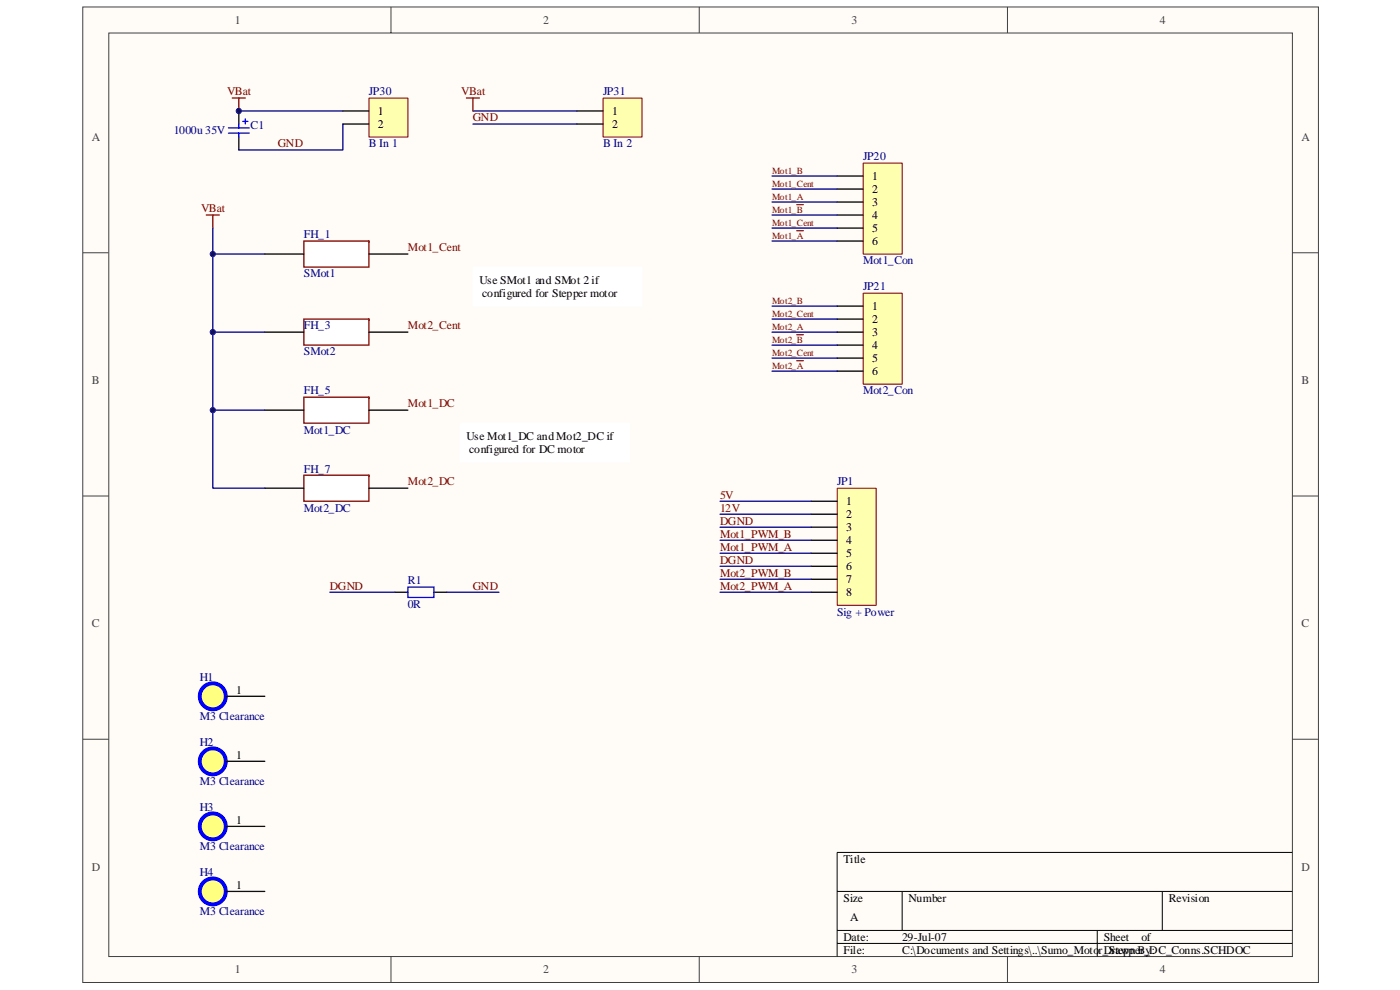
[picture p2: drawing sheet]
<svg xmlns="http://www.w3.org/2000/svg" width="420mm" height="297mm" viewBox="0 0 420 297" stroke-linecap="round" stroke-linejoin="round" font-family="sans-serif">
<path d="M24.9 2.1h370.8v292.7h-370.8z" fill="#fffcf8"/>
<path d="M24.8 2.1h370.9v292.7h-370.9z" fill="none" stroke="#404040" stroke-width=".3"/>
<path d="M32.7 9.9h355.2v277.1h-355.2z" fill="#fffcf8"/>
<g fill="none" stroke="#404040" stroke-width=".3">
<path d="M32.6 9.9h355.3v277.1h-355.3zM117.3 2.1v7.8M209.9 2.1v7.8M302.4 2.1v7.8M24.8 75.8h7.8M387.8 75.8h7.9M24.8 148.8h7.8M387.8 148.8h7.9M24.8 221.8h7.8M387.8 221.8h7.9M117.3 287v7.8M209.9 287v7.8"/>
<path d="M302.4 287v7.8"/>
</g>
<path d="M387.8 255.8h-136.6v31.2M251.2 267.5h136.6M251.2 279.2h136.6M270.8 267.5v11.7M329.3 279.2v7.8M348.8 267.5v11.7M251.2 283.1h136.6" fill="none" stroke="#000" stroke-width=".3"/>
<path d="M61.9 64.5h3.9M63.9 64.5v3.9" fill="none" stroke="#800000" stroke-width=".39"/>
<path d="M63.9 68.4v7.8h15.6" fill="none" stroke="#000080" stroke-width=".39"/>
<path d="M91.2 95.7v7.8h19.5v-7.8z" fill-rule="evenodd" fill="#fff" stroke="#800000" stroke-width=".39"/>
<path d="M79.5 99.7h11.7M110.7 99.7h11.7" fill="none" stroke="#000" stroke-width=".39"/>
<path d="M91.2 72.3v7.8h19.5v-7.8z" fill-rule="evenodd" fill="#fff" stroke="#800000" stroke-width=".39"/>
<path d="M79.5 76.2h11.7M110.7 76.2h11.7" fill="none" stroke="#000" stroke-width=".39"/>
<path d="M110.8 29.4h11.6v11.7h-11.6z" fill="#ffffb0"/>
<path d="M110.7 29.4h11.7v11.7h-11.7z" fill="none" stroke="#800000" stroke-width=".3"/>
<path d="M102.9 33.3h7.8M102.9 37.2h7.8" fill="none" stroke="#000" stroke-width=".39"/>
<path d="M71.7 33.3h31.2" fill="none" stroke="#000080" stroke-width=".39"/>
<path d="M69.7 29.4h3.9M71.7 29.4v3.9M239.1 61.4h2" fill="none" stroke="#800000" stroke-width=".39"/>
<path d="M259.1 49h11.7v27.2h-11.7z" fill="#ffffb0"/>
<path d="M259 48.9h11.8v27.3h-11.8z" fill="none" stroke="#800000" stroke-width=".3"/>
<path d="M251.2 52.8h7.8M251.2 56.7h7.8M251.2 60.6h7.8M251.2 64.5h7.8M251.2 68.4h7.8M251.2 72.3h7.8" fill="none" stroke="#000" stroke-width=".39"/>
<path d="M231.7 56.7h19.5M231.7 52.8h19.5M231.7 60.6h19.5M231.7 64.5h19.5M231.7 68.4h19.5M231.7 72.3h19.5" fill="none" stroke="#000080" stroke-width=".39"/>
<path d="M239.1 69.2h2M239.1 100.4h2" fill="none" stroke="#800000" stroke-width=".39"/>
<path d="M259.1 88h11.7v27.3h-11.7z" fill="#ffffb0"/>
<path d="M259 88h11.8v27.3h-11.8z" fill="none" stroke="#800000" stroke-width=".3"/>
<path d="M251.2 91.8h7.8M251.2 95.7h7.8M251.2 99.7h7.8M251.2 103.5h7.8M251.2 107.4h7.8M251.2 111.4h7.8" fill="none" stroke="#000" stroke-width=".39"/>
<path d="M231.7 95.7h19.5M231.7 91.8h19.5M231.7 99.7h19.5M231.7 103.5h19.5M231.7 107.4h19.5M231.7 111.4h19.5" fill="none" stroke="#000080" stroke-width=".39"/>
<path d="M239.1 108.2h2" fill="none" stroke="#800000" stroke-width=".39"/>
<path d="M91.2 119.2v7.8h19.5v-7.8z" fill-rule="evenodd" fill="#fff" stroke="#800000" stroke-width=".39"/>
<path d="M79.5 123.1h11.7M110.7 123.1h11.7" fill="none" stroke="#000" stroke-width=".39"/>
<path d="M91.2 142.6v7.8h19.5v-7.8z" fill-rule="evenodd" fill="#fff" stroke="#800000" stroke-width=".39"/>
<path d="M79.5 146.5h11.7M110.7 146.5h11.7" fill="none" stroke="#000" stroke-width=".39"/>
<path d="M63.9 99.7h15.6" fill="none" stroke="#000080" stroke-width=".39"/>
<path d="M251.3 146.5h11.7v35.1h-11.7z" fill="#ffffb0"/>
<path d="M251.3 146.5h11.7v35.1h-11.7z" fill="none" stroke="#800000" stroke-width=".3"/>
<path d="M243.4 150.4h7.8M243.4 154.3h7.8M243.4 158.2h7.8M243.4 162.1h7.8M243.4 166h7.8M243.4 169.9h7.8M243.4 173.8h7.8M243.4 177.7h7.8" fill="none" stroke="#000" stroke-width=".39"/>
<path d="M216.1 150.4h27.3M216.1 154.3h27.3M216.1 158.2h27.3M216.1 162.1h27.3M216.1 166h27.3M216.1 169.9h27.3M216.1 173.8h27.3M216.1 177.7h27.3" fill="none" stroke="#000080" stroke-width=".39"/>
<circle cx="63.9" cy="208.9" r="3.9" fill="#ffff80" stroke="#00f" stroke-width="1.2"/>
<path d="M67.8 208.9h11.7" fill="none" stroke="#000" stroke-width=".39"/>
<circle cx="63.9" cy="228.4" r="3.9" fill="#ffff80" stroke="#00f" stroke-width="1.2"/>
<path d="M67.8 228.4h11.7" fill="none" stroke="#000" stroke-width=".39"/>
<circle cx="63.9" cy="247.9" r="3.9" fill="#ffff80" stroke="#00f" stroke-width="1.2"/>
<path d="M67.8 247.9h11.7" fill="none" stroke="#000" stroke-width=".39"/>
<circle cx="63.9" cy="267.5" r="3.9" fill="#ffff80" stroke="#00f" stroke-width="1.2"/>
<path d="M67.8 267.5h11.7" fill="none" stroke="#000" stroke-width=".39"/>
<path d="M181 29.4h11.7v11.7h-11.7z" fill="#ffffb0"/>
<path d="M181 29.4h11.7v11.7h-11.7z" fill="none" stroke="#800000" stroke-width=".3"/>
<path d="M71.7 33.3v3.9M173.2 33.3h7.8M173.2 37.2h7.8M71.7 41.1v3.9M118.5 177.7h3.9M130.2 177.7h3.9" fill="none" stroke="#000" stroke-width=".39"/>
<path d="M102.9 37.2v7.8h-31.2M141.9 33.3h31.3M141.9 37.2h31.3M63.9 76.2v70.3h15.6M63.9 123.1h15.6M99 177.7h19.5M134.1 177.7h15.6" fill="none" stroke="#000080" stroke-width=".39"/>
<path d="M140 29.4h3.9M141.9 29.4v3.9" fill="none" stroke="#800000" stroke-width=".39"/>
<path d="M68.5 38.4h6.3M68.5 39.9h6.3M71.7 37.2v1.2M71.7 39.9v1.2M72.8 36.4h1.6M73.6 35.6v1.6M122.4 176.1h7.8v3.2h-7.8z" fill="none" stroke="#00f" stroke-width=".39"/>
<path d="M142 80.2h50.7v11.7h-50.7z" fill="#fff"/>
<path d="M142 80.2h50.7v11.7h-50.7z" fill="none" stroke="#fff" stroke-width=".3"/>
<path d="M138.1 127h50.7v11.7h-50.7z" fill="#fff"/>
<path d="M138 127h50.8v11.7h-50.8z" fill="none" stroke="#fff" stroke-width=".3"/>
<g fill="#000080" stroke="#000080" stroke-width=".3">
<circle cx="63.9" cy="123.1" r=".78"/>
<circle cx="63.9" cy="99.7" r=".78"/>
<circle cx="63.9" cy="76.2" r=".78"/>
<circle cx="71.7" cy="33.3" r=".78"/>
</g>
<g font-size="3.5" fill="#404040">
<text x="70.5" y="7.1">1</text>
<text x="163" y="7.1">2</text>
<text x="255.5" y="7.1">3</text>
<text x="348.1" y="7.1">4</text>
<text x="27.6" y="42.2">A</text>
<text x="390.6" y="42.2">A</text>
<text x="27.6" y="115.2">B</text>
<text x="390.6" y="115.2">B</text>
<text x="27.6" y="188.2">C</text>
<text x="390.6" y="188.2">C</text>
<text x="27.6" y="261.2">D</text>
<text x="390.6" y="261.2">D</text>
<text x="70.5" y="292">1</text>
<text x="163" y="292">2</text>
<text x="255.5" y="292">3</text>
<text x="348.1" y="292">4</text>
</g>
<g font-size="3.5" fill="#800000">
<text x="68.2" y="28.6">VBat</text>
<text x="138.4" y="28.6">VBat</text>
<text x="141.9" y="36.4">GND</text>
<text x="83.4" y="44.2">GND</text>
<text x="60.4" y="63.7">VBat</text>
<text x="122.4" y="75.4">Mot1_Cent</text>
<text x="122.4" y="98.8">Mot2_Cent</text>
<text x="122.4" y="122.3">Mot1_DC</text>
<text x="122.4" y="145.7">Mot2_DC</text>
<text x="216.1" y="149.6">5V</text>
<text x="216.1" y="153.5">12V</text>
<text x="216.1" y="161.3">Mot1_PWM_B</text>
<text x="216.1" y="157.4">DGND</text>
<text x="216.1" y="165.2">Mot1_PWM_A</text>
<text x="216.1" y="173">Mot2_PWM_B</text>
<text x="216.1" y="169.1">DGND</text>
<text x="99" y="176.9">DGND</text>
<text x="141.9" y="176.9">GND</text>
<text x="216.1" y="176.9">Mot2_PWM_A</text>
</g>
<g font-size="3.5" fill="#000080">
<text x="110.7" y="28.6">JP30</text>
<text x="181" y="28.6">JP31</text>
<text x="52.2" y="40.3">1000u 35V</text>
<text x="75.2" y="38.7">C1</text>
<text x="110.7" y="44.2">B In 1</text>
<text x="181" y="44.2">B In 2</text>
<text x="259" y="48.1">JP20</text>
<text x="91.2" y="71.5">FH_1</text>
<text x="91.2" y="83.2">SMot1</text>
<text x="259" y="79.3">Mot1_Con</text>
<text x="259" y="87.1">JP21</text>
<text x="91.2" y="98.8">FH_3</text>
<text x="91.2" y="106.7">SMot2</text>
<text x="91.2" y="118.4">FH_5</text>
<text x="259" y="118.4">Mot2_Con</text>
<text x="91.2" y="130.1">Mot1_DC</text>
<text x="91.2" y="141.8">FH_7</text>
<text x="251.2" y="145.7">JP1</text>
<text x="91.2" y="153.5">Mot2_DC</text>
<text x="122.4" y="175.3">R1</text>
<text x="122.4" y="182.4">0R</text>
<text x="251.2" y="184.7">Sig + Power</text>
<text x="60" y="204.2">H1</text>
<text x="60" y="215.9">M3 Clearance</text>
<text x="60" y="223.7">H2</text>
<text x="60" y="235.4">M3 Clearance</text>
<text x="60" y="243.2">H3</text>
<text x="60" y="255">M3 Clearance</text>
<text x="60" y="262.8">H4</text>
<text x="60" y="274.5">M3 Clearance</text>
</g>
<g font-size="3.5">
<text x="113.4" y="34.5">1</text>
<text x="183.7" y="34.5">1</text>
<text x="113.4" y="38.4">2</text>
<text x="183.7" y="38.4">2</text>
<text x="261.8" y="54">1</text>
<text x="261.8" y="57.9">2</text>
<text x="261.8" y="61.8">3</text>
<text x="261.8" y="65.7">4</text>
<text x="261.8" y="69.6">5</text>
<text x="261.8" y="73.5">6</text>
<text x="143.9" y="85.2">Use SMot1 and SMot 2 if</text>
<text x="144.7" y="89.1">configured for Stepper motor</text>
<text x="261.8" y="93">1</text>
<text x="261.8" y="96.9">2</text>
<text x="261.8" y="100.8">3</text>
<text x="261.8" y="104.7">4</text>
<text x="261.8" y="108.6">5</text>
<text x="261.8" y="112.5">6</text>
<text x="140" y="132">Use Mot1_DC and Mot2_DC if</text>
<text x="140.8" y="135.9">configured for DC motor</text>
<text x="254" y="151.5">1</text>
<text x="254" y="155.4">2</text>
<text x="254" y="159.3">3</text>
<text x="254" y="163.2">4</text>
<text x="254" y="167.1">5</text>
<text x="254" y="171">6</text>
<text x="254" y="174.9">7</text>
<text x="254" y="178.9">8</text>
<text x="70.9" y="208.1">1</text>
<text x="70.9" y="227.6">1</text>
<text x="70.9" y="247.1">1</text>
<text x="253.2" y="258.8">Title</text>
<text x="70.9" y="266.7">1</text>
<text x="253.2" y="270.6">Size</text>
<text x="272.7" y="270.6">Number</text>
<text x="350.8" y="270.6">Revision</text>
<text x="255.1" y="276.4">A</text>
<text x="253.2" y="282.3">Date:</text>
<text x="253.2" y="286.2">File:</text>
<text x="270.8" y="286.2">C:\Documents and Settings\..\Sumo_Motor_Stepper_DC_Conns.SCHDOC</text>
<text x="270.8" y="282.3">29-Jul-07</text>
<text x="331.3" y="286.2">Drawn By:</text>
<text x="331.3" y="282.3">Sheet</text>
<text x="342.6" y="282.3">of</text>
</g>
<g font-size="2.8" fill="#800000">
<text x="231.7" y="52.2">Mot1_B</text>
<text x="231.7" y="60">Mot1_A</text>
<text x="231.7" y="56.1">Mot1_Cent</text>
<text x="231.7" y="63.9">Mot1_B</text>
<text x="231.7" y="67.8">Mot1_Cent</text>
<text x="231.7" y="71.7">Mot1_A</text>
<text x="231.7" y="91.2">Mot2_B</text>
<text x="231.7" y="95.1">Mot2_Cent</text>
<text x="231.7" y="99">Mot2_A</text>
<text x="231.7" y="106.8">Mot2_Cent</text>
<text x="231.7" y="102.9">Mot2_B</text>
<text x="231.7" y="110.7">Mot2_A</text>
</g>
</svg>
